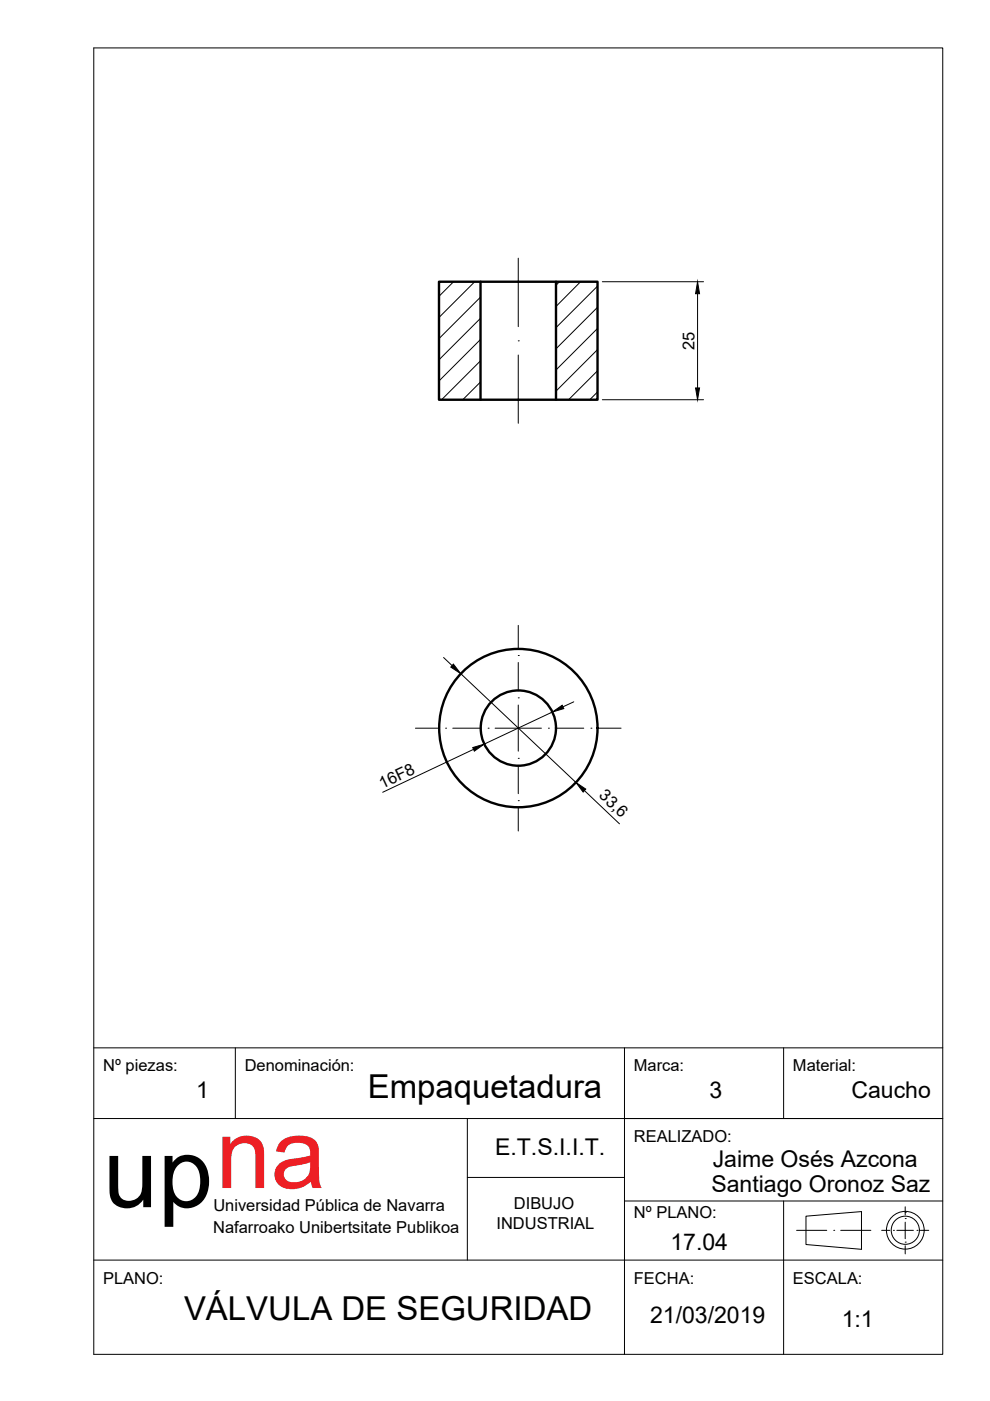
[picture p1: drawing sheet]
<svg xmlns="http://www.w3.org/2000/svg" width="210mm" height="297mm" viewBox="0 0 210 297" stroke-linecap="round" stroke-linejoin="round" font-family="sans-serif">
<!-- layer: 015_cajetin -->
<path d="M19.9 10.2h180v276.9h-180zM19.9 237.2h180M19.9 222.2h180M49.9 222.2v15M99.1 237.2v30M132.4 222.2v64.9M166.1 222.2v15M99.1 249.6h33.3M132.4 254.6h67.5M166.1 254.6v32.5M19.9 267.2h180" fill="none" stroke="#000" stroke-width=".21"/>
<!-- layer: 031_linea_continua_fina -->
<g fill="none" stroke="#000" stroke-width=".21">
<path d="M170.9 257.9l11.8-1v8l-11.8-1zM191.9 257h.1"/>
<circle cx="191.9" cy="260.8" r="4"/>
<circle cx="191.9" cy="260.8" r="2.98"/>
</g>
<!-- layer: 034_ejes -->
<g fill="none" stroke="#000" stroke-width=".21">
<path d="M109.9 54.7v14.6M109.9 72.3h.1M109.9 75.3v14.4M109.9 139h.1M109.9 132.6v4.9M88.1 154.4h4.9M94.5 154.4h.1M96 154.4h6M103.5 154.4h.1M105 154.4h9.8M109.9 148h.1M109.9 140.5v6"/>
<path d="M109.9 149.5v9.8M116.3 154.4h.1M117.8 154.4h6M125.3 154.4h.1M126.8 154.4h4.9M109.9 160.8h.1M109.9 169.8h.1M109.9 162.3v6M109.9 171.3v4.9M191.9 258.4h.1M191.9 255.9v1.7M191.9 259.1v3.5"/>
<path d="M168.9 260.9h6.4M176.8 260.9h.1M178.3 260.9h6.3M186.9 260.9h1.8M189.4 260.9h.1M190.1 260.9h3.6M191.9 263.4h.1M191.9 264.1v1.8M194.4 260.9h.1M195.1 260.9h1.8"/>
</g>
<!-- layer: 035_rayados_sombreados -->
<g fill="none" stroke="#000" stroke-width=".21">
<path d="M96.2 59.7l-3.1 3.1M100.7 59.7l-7.6 7.6M118.6 59.7l-.7 .8M123.1 59.7l-5.2 5.3M101.9 63l-8.8 8.8M101.9 67.5l-8.8 8.8M101.9 72l-8.8 8.8M101.9 76.5l-8.3 8.3M126.7 60.7l-8.8 8.8M126.7 65.2l-8.8 8.8M126.7 69.6l-8.8 8.8M126.7 74.1l-8.8 8.8"/>
<path d="M126.7 78.6l-6.1 6.2M101.9 81l-3.8 3.8M126.7 83.1l-1.7 1.7"/>
</g>
<!-- layer: 030_linea_continua_gruesa -->
<g fill="none" stroke="#000" stroke-width=".51">
<path d="M93.1 59.7h33.6v25.1h-33.6zM101.9 59.7v25.1M117.9 59.7v25.1"/>
<circle cx="109.9" cy="154.4" r="16.8"/>
<circle cx="109.9" cy="154.4" r="8"/>
</g>
<!-- layer: 040_cotas. -->
<path d="M127.7 59.7h21.5M147.9 62.3v20M127.7 84.8h21.5M94.1 139.4l1.8 1.7M97.7 142.8l24.4 23.1M100.4 158.9l-19.3 9.1M117.1 151l-14.5 6.8M121.7 148.8l-2.3 1.1M123.9 167.6l7.4 7.1" fill="none" stroke="#000" stroke-width=".21"/>
<path d="M147.9 59.7l.4 2.6h-.8zM147.5 82.3h.8l-.4 2.5zM96.1 140.8l1.6 2-2.1-1.4zM100.2 158.5l2.4-.7-2 1.5zM117.1 151l2.1-1.5 .3 .7zM122.1 165.9l2.1 1.4-.6 .6z" fill="#000" stroke="#000" stroke-width=".21"/>
<text font-size="21" x="21.9" y="255.9">upna</text>
<g font-size="7">
<text x="78" y="232.8">Empaquetadura</text>
<text x="39" y="279.8">VÁLVULA DE SEGURIDAD</text>
</g>
<g font-size="4.9">
<text x="41.6" y="232.8">1</text>
<text x="150.4" y="232.8">3</text>
<text x="180.5" y="232.8">Caucho</text>
<text x="105" y="244.9">E.T.S.I.I.T.</text>
<text x="151.1" y="247.4">Jaime Osés Azcona</text>
<text x="150.8" y="252.8">Santiago Oronoz Saz</text>
<text x="142.1" y="265.1">17.04</text>
<text x="137.8" y="280.5">21/03/2019</text>
<text x="178.5" y="281.3">1:1</text>
</g>
<g font-size="3.5">
<text x="147.2" y="74.2" transform="rotate(-90 147.2 74.2)">25</text>
<text x="81.1" y="167.3" transform="rotate(-25 81.1 167.3)">16F8</text>
<text x="126.9" y="168.9" transform="rotate(43 126.9 168.9)">33,6</text>
<text x="21.9" y="227.2">Nº piezas:</text>
<text x="51.9" y="227.2">Denominación:</text>
<text x="134.4" y="227.2">Marca:</text>
<text x="168.1" y="227.2">Material:</text>
<text x="134.4" y="242.1">REALIZADO:</text>
<text x="45.2" y="256.8">Universidad Pública de Navarra</text>
<text x="109" y="256.3">DIBUJO</text>
<text x="45.2" y="261.3">Nafarroako Unibertsitate Publikoa</text>
<text x="105.3" y="260.6">INDUSTRIAL</text>
<text x="134.4" y="258.2">Nº PLANO:</text>
<text x="21.9" y="272.2">PLANO:</text>
<text x="134.4" y="272.2">FECHA:</text>
<text x="168.1" y="272.2">ESCALA:</text>
</g>
</svg>
